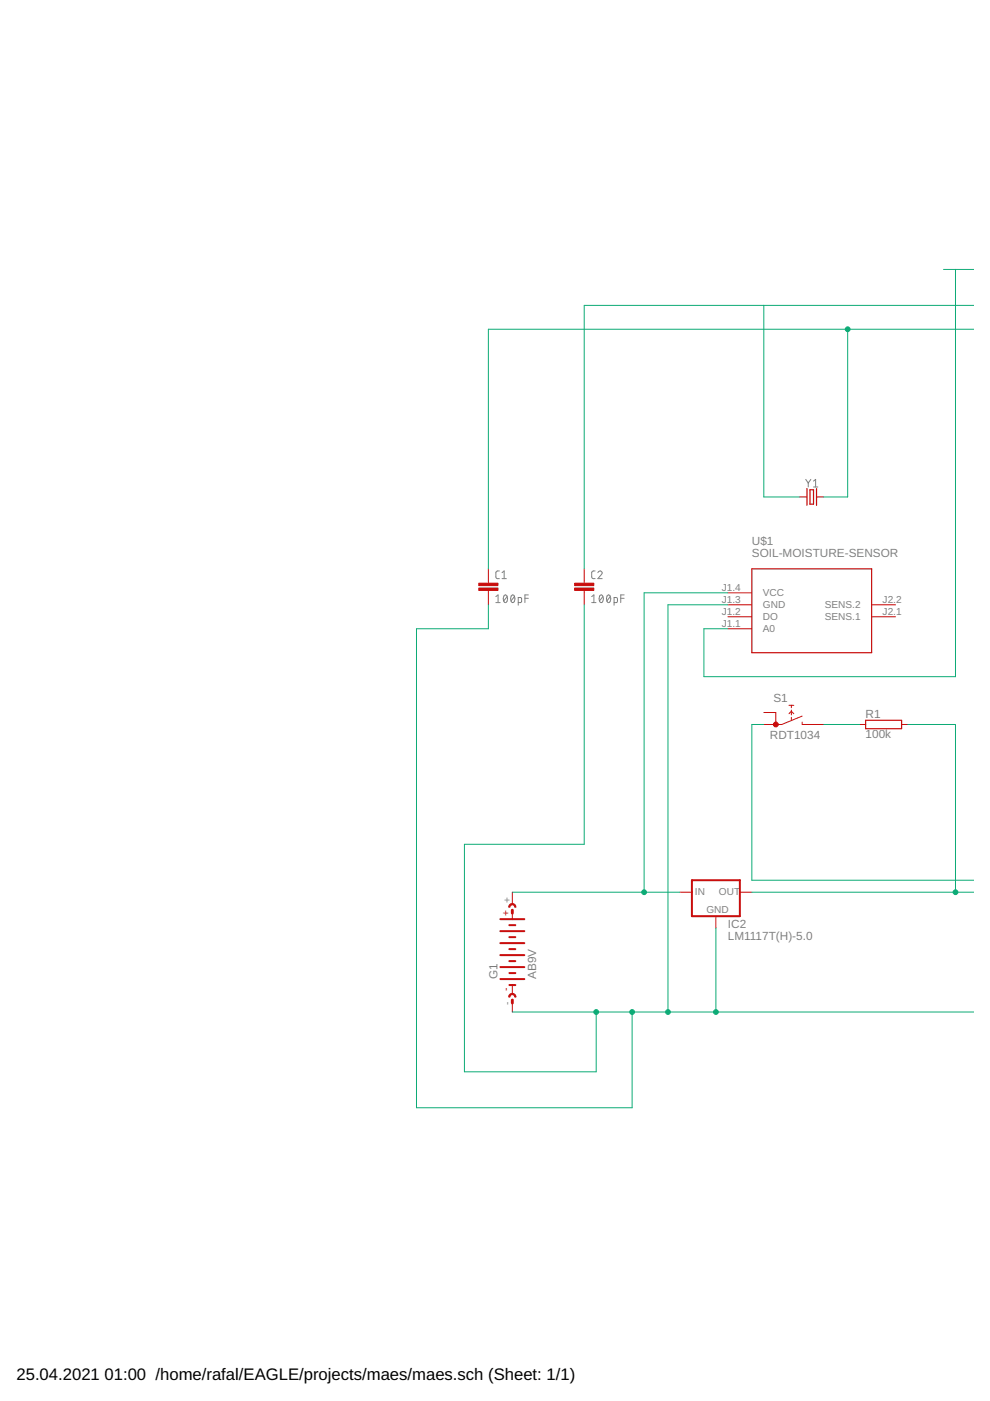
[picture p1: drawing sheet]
<svg xmlns="http://www.w3.org/2000/svg" width="210mm" height="297mm" viewBox="0 0 210 297" stroke-linecap="round" stroke-linejoin="round" font-family="sans-serif">
<g fill="none" stroke="#808080" stroke-width=".21">
<path d="M170.8 101.6l.6 .8M171.4 102.4v.9M171.9 101.6l-.5 .8M172.5 102l.4-.4v1.7M172.5 103.3h.9M105.1 126.5l.5-.4v1.7M105.1 127.8h.9M105.9 121.1h-.5l-.3 .3 .1 1.1 .2 .2h.5M106.4 122.7h1M106.4 121.4l.5-.3v1.6M106.9 126.2l.3-.1a.97 .97 0 0 1 0 1.7 1.02 1.02 0 0 1-.3-1.6zM107.5 126.5l-.7 .9"/>
<path d="M108.5 126.2l.2-.1a.95 .95 0 0 1 0 1.7 1.04 1.04 0 0 1-.2-1.6zM109.1 126.5l-.7 .9M109.9 127.8l.5-.1 .2-.1-.1-.9h-.6v1.6M111.3 126.9h.7M112 126.1h-.7v1.7M125.5 127.8h.9M125.5 126.5l.4-.4v1.7M126.2 121.1h-.5l-.2 .3v1.1l.2 .2h.5M126.8 121.4a.45 .45 0 0 1 .6-.3 .45 .45 0 0 1 .1 .7l-.7 .9h.9M127.2 126.2l.3-.1a.95 .95 0 0 1 0 1.7 1.04 1.04 0 0 1-.3-1.6zM127.8 126.5l-.7 .9M128.8 126.2l.2-.1a.95 .95 0 0 1 0 1.7 1.04 1.04 0 0 1-.2-1.6z"/>
<path d="M129.4 126.5l-.7 .9M130.2 127.8l.5-.1 .2-.1-.1-.9h-.6v1.6M131.6 126.9h.7M132.3 126.1h-.7v1.7"/>
</g>
<g fill="none" stroke="#c90d0c" stroke-width=".42">
<path d="M106.1 194.9h5.1M106.1 200h5.1M106.1 197.4h5.1M108 198.7h1.3M108 196.2h1.3M146.7 186.6h10.2v7.6h-10.2zM106.1 207.6h5.1M106.1 205h5.1M106.1 202.5h5.1M108 208.9h1.3M108 206.3h1.3M108 203.8h1.3"/>
<path d="M108 201.2h1.3"/>
</g>
<g fill="none" stroke="#c90d0c" stroke-width=".21">
<path d="M169.6 105.4h1.5M173.1 105.4h1.5M103.5 120.6v3.1M103.5 125.2v3M123.9 120.6v3.1M123.9 125.2v3M154.3 125.7h5.1M154.3 128.2h5.1M154.3 130.8h5.1M154.3 133.3h5.1M184.8 128.2h5.1M184.8 130.8h5.1"/>
<path d="M161.9 151.1h2.6v2.5M167.3 149.5h1M167.3 151.3l.5-.5 .5 .5M167.8 149.5v.6M167.8 150.6v1M167.8 152.1v.5M170.1 151.8l-4.3 1.8h-3.9M170.1 153.1v.5h4.5M182.3 153.6h1.2M191.2 153.6h1.2M108.6 189.2v2.5M108.6 193.6v1.3"/>
<path d="M144.2 189.2h2.5M151.8 194.2v2.6M156.9 189.2h2.5M108.6 208.9v1.9M108.6 212v2.6"/>
</g>
<g fill="#c90d0c" stroke="#c90d0c" stroke-width=".21">
<path d="M108.1 191.8a.77 .77 0 0 1 .8-.2 .77 .77 0 0 1 .5 .7h-.3a.51 .51 0 0 0-.5-.5 .51 .51 0 0 0-.5 .5h-.2z" fill-rule="evenodd"/>
<path d="M108.1 210.8a.77 .77 0 0 1 .8-.1 .77 .77 0 0 1 .5 .7h-.3a.51 .51 0 0 0-.5-.5 .51 .51 0 0 0-.5 .5h-.2z" fill-rule="evenodd"/>
<circle cx="164.5" cy="153.6" r=".51"/>
</g>
<path d="M108.6 193v.6M108.6 212v.7" fill="none" stroke="#c90d0c" stroke-width=".61"/>
<path d="M171.1 103.6v3.5M171.7 103.8h.8v3.1h-.8zM173.1 103.6v3.5M159.4 120.6h25.4v17.8h-25.4zM183.5 152.7h7.7v1.8h-7.7z" fill="none" stroke="#c90d0c" stroke-width=".25"/>
<g fill="#c90d0c" stroke="#c90d0c" stroke-width=".21">
<path d="M101.5 124.7h4.1v.5h-4.1z"/>
<path d="M101.5 123.7h4.1v.5h-4.1z"/>
<path d="M121.8 124.7h4.1v.5h-4.1z"/>
<path d="M121.8 123.7h4.1v.5h-4.1z"/>
</g>
<g fill="none" stroke="#0dab76" stroke-width=".21">
<path d="M200 57.1h6.5M202.6 57.1v86.4h-53.4v-10.2h5.1M161.9 64.7v40.7h7.7M179.7 69.8v35.6h-5.1M206.5 69.8h-103v50.8M206.5 64.7h-82.6v55.9M103.5 128.2v5.1h-15.2v101.6h45.7v-20.3M123.9 128.2v50.8h-25.4v48.2h27.9v-12.6M154.3 125.7h-17.7v63.5M154.3 128.2h-12.7v86.4M161.9 153.6h-2.5v33h47.1M174.6 153.6h7.7"/>
<path d="M192.4 153.6h10.2v35.6M108.6 189.2h35.6M151.8 196.8v17.8M159.4 189.2h47.1M108.6 214.6h97.9"/>
</g>
<g fill="#0dab76" stroke="#0dab76" stroke-width=".21">
<circle cx="136.6" cy="189.2" r=".51"/>
<circle cx="151.8" cy="214.6" r=".51"/>
<circle cx="134" cy="214.6" r=".51"/>
<circle cx="126.4" cy="214.6" r=".51"/>
<circle cx="141.6" cy="214.6" r=".51"/>
<circle cx="202.6" cy="189.2" r=".51"/>
<circle cx="179.7" cy="69.8" r=".51"/>
</g>
<g font-size="3.5">
<text x="3.5" y="292.5">25.04.2021</text>
<text x="22.2" y="292.5">01:00 /home/rafal/EAGLE/projects/maes/maes.sch (Sheet: 1/1)</text>
</g>
<g font-size="2.5" fill="#808080">
<text x="159.4" y="115.5">U$1</text>
<text x="159.4" y="118.1">SOIL-MOISTURE-SENSOR</text>
<text x="164" y="148.8">S1</text>
<text x="183.5" y="152.2">R1</text>
<text x="163.2" y="156.7">RDT1034</text>
<text x="183.5" y="156.5">100k</text>
<text x="154.3" y="196.8">IC2</text>
<text x="154.3" y="199.3">LM1117T(H)-5.0</text>
<text x="105.4" y="207.6" transform="rotate(-90 105.4 207.6)">G1</text>
<text x="113.7" y="207.6" transform="rotate(-90 113.7 207.6)">AB9V</text>
</g>
<g font-size="2.1" fill="#808080">
<text x="153" y="125.3">J1.4</text>
<text x="153" y="127.9">J1.3</text>
<text x="153" y="130.4">J1.2</text>
<text x="161.7" y="126.4">VCC</text>
<text x="161.7" y="129">GND</text>
<text x="161.7" y="131.5">DO</text>
<text x="174.9" y="129">SENS.2</text>
<text x="174.9" y="131.5">SENS.1</text>
<text x="187.1" y="127.9">J2.2</text>
<text x="187.1" y="130.4">J2.1</text>
<text x="153" y="132.9">J1.1</text>
<text x="161.7" y="134.1">A0</text>
<text x="108.3" y="191.3" transform="rotate(-90 108.3 191.3)">+</text>
<text x="147.3" y="189.8">IN</text>
<text x="152.4" y="189.8">OUT</text>
<text x="149.8" y="193.5">GND</text>
<text x="108.3" y="213.1" transform="rotate(-90 108.3 213.1)">-</text>
</g>
<g font-size="2.1" fill="#c90d0c">
<text x="108" y="194.2" transform="rotate(-90 108 194.2)">+</text>
<text x="108" y="210.1" transform="rotate(-90 108 210.1)">-</text>
</g>
</svg>
